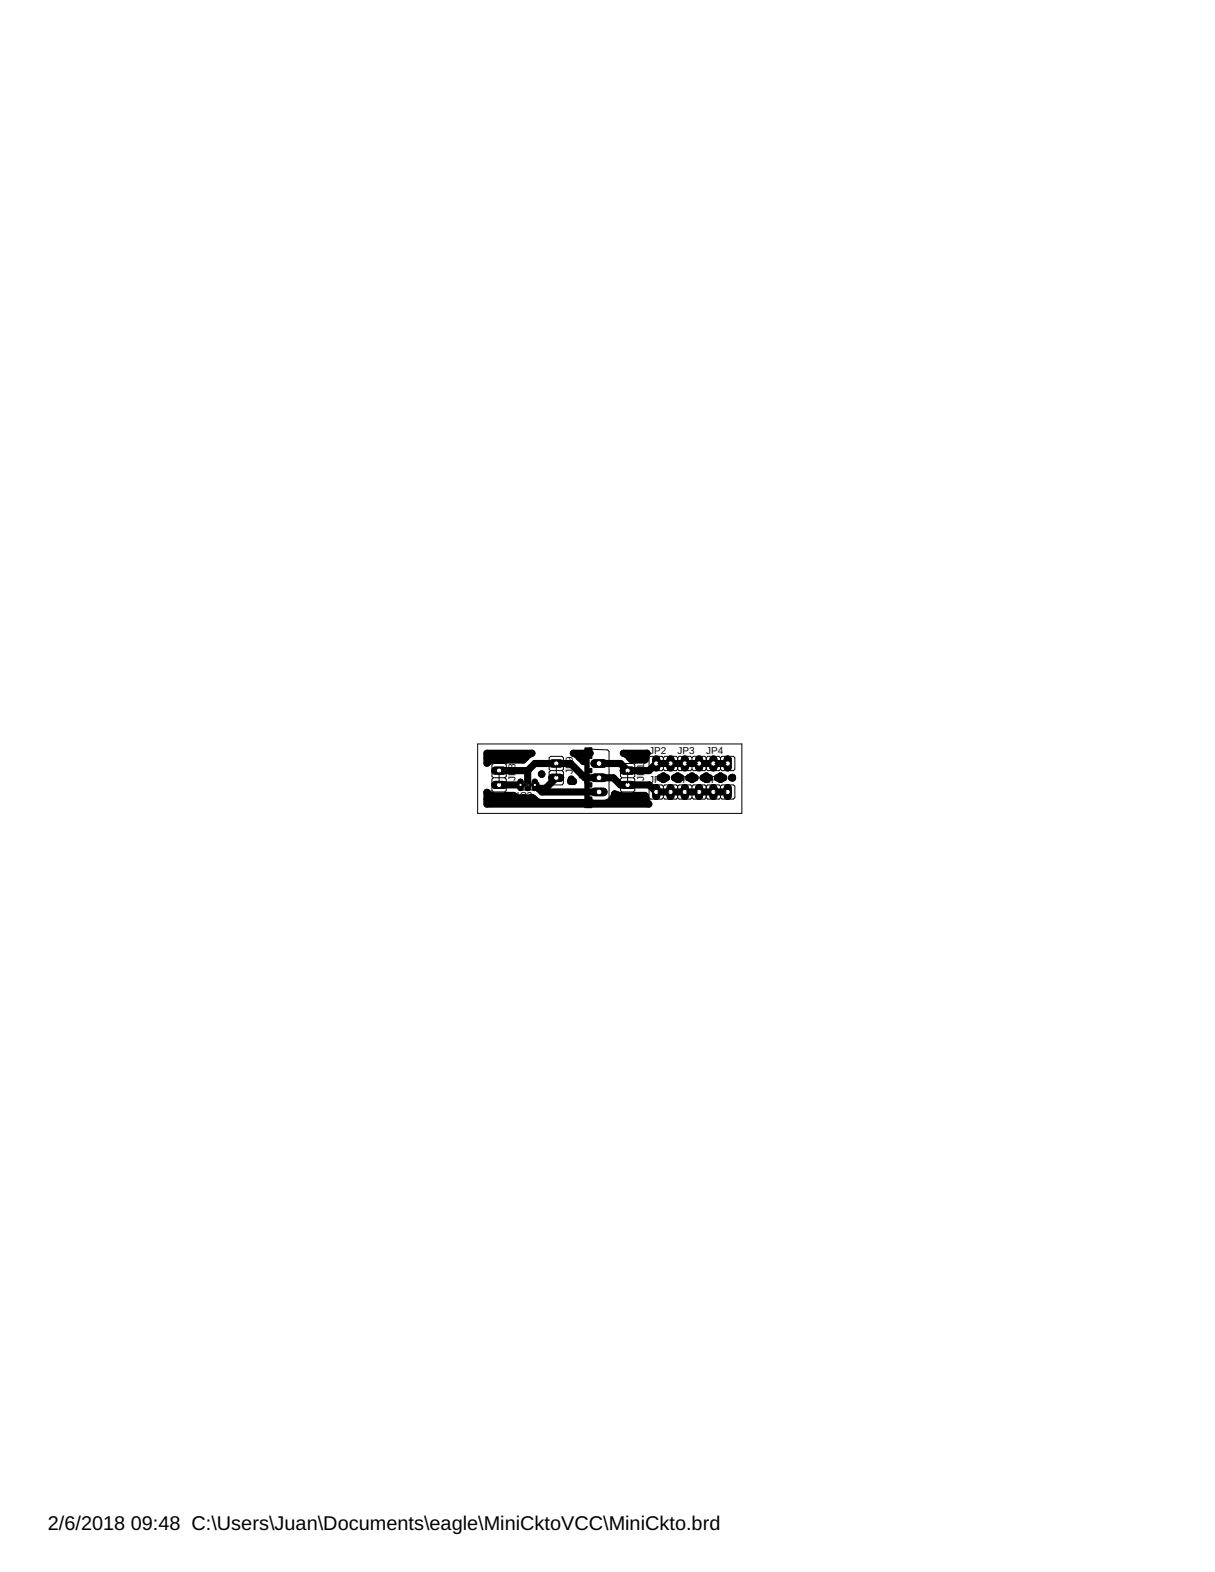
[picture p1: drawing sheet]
<svg xmlns="http://www.w3.org/2000/svg" width="216mm" height="279mm" viewBox="0 0 216 279" stroke-linecap="round" stroke-linejoin="round" font-family="sans-serif">
<g fill="none" stroke="#000" stroke-width="1.3">
<path d="M86.5 133.9h8l-.5 .2-1 1-5.4-.1-.7 .3-.4 .4zM86.5 134.7h6.9M88.7 139.5h3.8M88.7 137h5.1M93.8 137l1.2-1.3h6.4l2.5 2.5h5.1l1.3 1.3h5l1.3 1.3h12.7M93.8 137v2.5M95 139.5l.7 .6M96.2 137.6h.1zM98.8 138.2l-1.9 1.9h-1.2M101.5 138.5l.4 .4h-.5zM101.9 133.9h3a1.79 1.79 0 0 0-1.2 1.5l-1.3-1.3zM103 134.7h.9"/>
<path d="M106.4 135.7h3.9l1.2 1.3h3.8l1.3-1.3h12.7M110.8 133.9h4.2l-.4 1.2-2.4-.1-.9-.9zM111.9 134.7h2.8M115 133.9h.1M117.3 138.2l.6-.3 .5 .3-.5 .4zM117.7 138.4h.4M119.8 138.2l.6-.3 .6 .3-.6 .4zM120.2 138.4h.4M122.4 138.2l.6-.3 .5 .3-.5 .4zM122.8 138.4h.3M124.9 138.2l.6-.3 .6 .3-.6 .4zM125.3 138.4h.4"/>
<path d="M127.5 138.2l.5-.3 .6 .3-.6 .4zM127.8 138.4h.4M130 138.2h.2v.1zM86.5 140.8l.4 .4 .7 .3 3.7-.1a1.68 1.68 0 0 0 1.8 .3l.3 .1 1-.1 .3 .1 .5 .5 .7 .3h9.1l.3 .2h2.3a1.96 1.96 0 0 0 1.6-1.7l1.2 .4 4.2-.1 .4 1.2 .3 .3h-28.8zM86.5 142.1h8.5M86.5 140.9h.1M95.7 140.1l.6 .7h10.1M108.7 142.1h6"/>
</g>
<path d="M110.8 137h1.4" fill="none" stroke="#000" stroke-width="1.4"/>
<circle cx="111.5" cy="137" r=".47" fill="#fff" stroke="#000" stroke-width=".18"/>
<path d="M110.8 139.5h1.4" fill="none" stroke="#000" stroke-width="1.4"/>
<circle cx="111.5" cy="139.5" r=".47" fill="#fff" stroke="#000" stroke-width=".18"/>
<path d="M116.6 135v1.4" fill="none" stroke="#000" stroke-width="1.4"/>
<circle cx="116.6" cy="135.7" r=".47" fill="#fff" stroke="#000" stroke-width=".18"/>
<path d="M119.1 135v1.4" fill="none" stroke="#000" stroke-width="1.4"/>
<circle cx="119.1" cy="135.7" r=".47" fill="#fff" stroke="#000" stroke-width=".18"/>
<path d="M121.7 135v1.4" fill="none" stroke="#000" stroke-width="1.4"/>
<circle cx="121.7" cy="135.7" r=".47" fill="#fff" stroke="#000" stroke-width=".18"/>
<path d="M124.2 135v1.4" fill="none" stroke="#000" stroke-width="1.4"/>
<circle cx="124.2" cy="135.7" r=".47" fill="#fff" stroke="#000" stroke-width=".18"/>
<path d="M126.8 135v1.4" fill="none" stroke="#000" stroke-width="1.4"/>
<circle cx="126.8" cy="135.7" r=".47" fill="#fff" stroke="#000" stroke-width=".18"/>
<path d="M129.3 135v1.4" fill="none" stroke="#000" stroke-width="1.4"/>
<circle cx="129.3" cy="135.7" r=".47" fill="#fff" stroke="#000" stroke-width=".18"/>
<path d="M116.6 140.1v1.4" fill="none" stroke="#000" stroke-width="1.4"/>
<circle cx="116.6" cy="140.8" r=".47" fill="#fff" stroke="#000" stroke-width=".18"/>
<path d="M119.1 140.1v1.4" fill="none" stroke="#000" stroke-width="1.4"/>
<circle cx="119.1" cy="140.8" r=".47" fill="#fff" stroke="#000" stroke-width=".18"/>
<path d="M121.7 140.1v1.4" fill="none" stroke="#000" stroke-width="1.4"/>
<circle cx="121.7" cy="140.8" r=".47" fill="#fff" stroke="#000" stroke-width=".18"/>
<path d="M124.2 140.1v1.4" fill="none" stroke="#000" stroke-width="1.4"/>
<circle cx="124.2" cy="140.8" r=".47" fill="#fff" stroke="#000" stroke-width=".18"/>
<path d="M126.8 140.1v1.4" fill="none" stroke="#000" stroke-width="1.4"/>
<circle cx="126.8" cy="140.8" r=".47" fill="#fff" stroke="#000" stroke-width=".18"/>
<path d="M129.3 140.1v1.4" fill="none" stroke="#000" stroke-width="1.4"/>
<circle cx="129.3" cy="140.8" r=".47" fill="#fff" stroke="#000" stroke-width=".18"/>
<path d="M88 137h1.4" fill="none" stroke="#000" stroke-width="1.4"/>
<circle cx="88.7" cy="137" r=".47" fill="#fff" stroke="#000" stroke-width=".18"/>
<path d="M88 139.5h1.4" fill="none" stroke="#000" stroke-width="1.4"/>
<circle cx="88.7" cy="139.5" r=".47" fill="#fff" stroke="#000" stroke-width=".18"/>
<path d="M105.7 140.8h1.5" fill="none" stroke="#000" stroke-width="1.5"/>
<circle cx="106.4" cy="140.8" r=".51" fill="#fff" stroke="#000" stroke-width=".18"/>
<path d="M105.7 138.2h1.5" fill="none" stroke="#000" stroke-width="1.5"/>
<circle cx="106.4" cy="138.2" r=".51" fill="#fff" stroke="#000" stroke-width=".18"/>
<path d="M105.7 135.7h1.5" fill="none" stroke="#000" stroke-width="1.5"/>
<circle cx="106.4" cy="135.7" r=".51" fill="#fff" stroke="#000" stroke-width=".18"/>
<path d="M92.5 138.9v1.2" fill="none" stroke="#000" stroke-width="1.1"/>
<circle cx="92.5" cy="139.5" r=".3" fill="#fff" stroke="#000" stroke-width=".18"/>
<path d="M93.8 138.9v1.2" fill="none" stroke="#000" stroke-width="1.1"/>
<circle cx="93.8" cy="139.5" r=".3" fill="#fff" stroke="#000" stroke-width=".18"/>
<path d="M95 138.9v1.2" fill="none" stroke="#000" stroke-width="1.1"/>
<circle cx="95" cy="139.5" r=".3" fill="#fff" stroke="#000" stroke-width=".18"/>
<path d="M98.1 135.7h1.4" fill="none" stroke="#000" stroke-width="1.4"/>
<circle cx="98.8" cy="135.7" r=".47" fill="#fff" stroke="#000" stroke-width=".18"/>
<path d="M98.1 138.2h1.4" fill="none" stroke="#000" stroke-width="1.4"/>
<circle cx="98.8" cy="138.2" r=".47" fill="#fff" stroke="#000" stroke-width=".18"/>
<path d="M110.8 137h1.4" fill="none" stroke="#000" stroke-width="1.4"/>
<circle cx="111.5" cy="137" r=".47" fill="#fff" stroke="#000" stroke-width=".18"/>
<path d="M110.8 139.5h1.4" fill="none" stroke="#000" stroke-width="1.4"/>
<circle cx="111.5" cy="139.5" r=".47" fill="#fff" stroke="#000" stroke-width=".18"/>
<path d="M116.6 135v1.4" fill="none" stroke="#000" stroke-width="1.4"/>
<circle cx="116.6" cy="135.7" r=".47" fill="#fff" stroke="#000" stroke-width=".18"/>
<path d="M119.1 135v1.4" fill="none" stroke="#000" stroke-width="1.4"/>
<circle cx="119.1" cy="135.7" r=".47" fill="#fff" stroke="#000" stroke-width=".18"/>
<path d="M121.7 135v1.4" fill="none" stroke="#000" stroke-width="1.4"/>
<circle cx="121.7" cy="135.7" r=".47" fill="#fff" stroke="#000" stroke-width=".18"/>
<path d="M124.2 135v1.4" fill="none" stroke="#000" stroke-width="1.4"/>
<circle cx="124.2" cy="135.7" r=".47" fill="#fff" stroke="#000" stroke-width=".18"/>
<path d="M126.8 135v1.4" fill="none" stroke="#000" stroke-width="1.4"/>
<circle cx="126.8" cy="135.7" r=".47" fill="#fff" stroke="#000" stroke-width=".18"/>
<path d="M129.3 135v1.4" fill="none" stroke="#000" stroke-width="1.4"/>
<circle cx="129.3" cy="135.7" r=".47" fill="#fff" stroke="#000" stroke-width=".18"/>
<path d="M116.6 140.1v1.4" fill="none" stroke="#000" stroke-width="1.4"/>
<circle cx="116.6" cy="140.8" r=".47" fill="#fff" stroke="#000" stroke-width=".18"/>
<path d="M119.1 140.1v1.4" fill="none" stroke="#000" stroke-width="1.4"/>
<circle cx="119.1" cy="140.8" r=".47" fill="#fff" stroke="#000" stroke-width=".18"/>
<path d="M121.7 140.1v1.4" fill="none" stroke="#000" stroke-width="1.4"/>
<circle cx="121.7" cy="140.8" r=".47" fill="#fff" stroke="#000" stroke-width=".18"/>
<path d="M124.2 140.1v1.4" fill="none" stroke="#000" stroke-width="1.4"/>
<circle cx="124.2" cy="140.8" r=".47" fill="#fff" stroke="#000" stroke-width=".18"/>
<path d="M126.8 140.1v1.4" fill="none" stroke="#000" stroke-width="1.4"/>
<circle cx="126.8" cy="140.8" r=".47" fill="#fff" stroke="#000" stroke-width=".18"/>
<path d="M129.3 140.1v1.4" fill="none" stroke="#000" stroke-width="1.4"/>
<circle cx="129.3" cy="140.8" r=".47" fill="#fff" stroke="#000" stroke-width=".18"/>
<path d="M88 137h1.4" fill="none" stroke="#000" stroke-width="1.4"/>
<circle cx="88.7" cy="137" r=".47" fill="#fff" stroke="#000" stroke-width=".18"/>
<path d="M88 139.5h1.4" fill="none" stroke="#000" stroke-width="1.4"/>
<circle cx="88.7" cy="139.5" r=".47" fill="#fff" stroke="#000" stroke-width=".18"/>
<path d="M105.7 140.8h1.5" fill="none" stroke="#000" stroke-width="1.5"/>
<circle cx="106.4" cy="140.8" r=".51" fill="#fff" stroke="#000" stroke-width=".18"/>
<path d="M105.7 138.2h1.5" fill="none" stroke="#000" stroke-width="1.5"/>
<circle cx="106.4" cy="138.2" r=".51" fill="#fff" stroke="#000" stroke-width=".18"/>
<path d="M105.7 135.7h1.5" fill="none" stroke="#000" stroke-width="1.5"/>
<circle cx="106.4" cy="135.7" r=".51" fill="#fff" stroke="#000" stroke-width=".18"/>
<path d="M92.5 138.9v1.2" fill="none" stroke="#000" stroke-width="1.1"/>
<circle cx="92.5" cy="139.5" r=".3" fill="#fff" stroke="#000" stroke-width=".18"/>
<path d="M93.8 138.9v1.2" fill="none" stroke="#000" stroke-width="1.1"/>
<circle cx="93.8" cy="139.5" r=".3" fill="#fff" stroke="#000" stroke-width=".18"/>
<path d="M95 138.9v1.2" fill="none" stroke="#000" stroke-width="1.1"/>
<circle cx="95" cy="139.5" r=".3" fill="#fff" stroke="#000" stroke-width=".18"/>
<path d="M98.1 135.7h1.4" fill="none" stroke="#000" stroke-width="1.4"/>
<circle cx="98.8" cy="135.7" r=".47" fill="#fff" stroke="#000" stroke-width=".18"/>
<path d="M98.1 138.2h1.4" fill="none" stroke="#000" stroke-width="1.4"/>
<circle cx="98.8" cy="138.2" r=".47" fill="#fff" stroke="#000" stroke-width=".18"/>
<g fill="none" stroke="#000" stroke-width=".18">
<path d="M84.9 132.2h46.9v12.4h-46.9zM87.7 138.2l-.3 .3v2l.3 .3h2l.3-.3v-2l-.3-.3M87.7 138.2l-.3-.2v-2l.3-.3h2l.3 .3v2l-.3 .2M87.7 138.2h2M88.7 137.2v2.1M92.8 139.5h2M93.8 138.5v2M97.8 137h2.1M97.8 137l-.2-.3v-2l.2-.3h2.1l.2 .3v2l-.2 .3M97.8 137l-.2 .2v2.1l.2 .2h2.1l.2-.2v-2.1l-.2-.2M98.8 136v2M102.9 138.2h2"/>
<path d="M103.9 137.2v2.1M105.1 133.2l2.9 .1 .2 .2v9.4l-.2 .3-2.9 .1M110.5 138.2l-.2 .3v2l.2 .3h2l.3-.3v-2l-.3-.3M110.5 138.2l-.2-.2v-2l.2-.3h2l.3 .3v2l-.3 .2M110.5 138.2h2M111.5 137.2v2.1M116.9 135.7h2M117.9 134.7l.2-.3h2.1l.2 .3M117.9 134.7l-.3-.3h-2l-.3 .3v2l.3 .3h2l.3-.3M117.9 136.7l.2 .3h2.1l.2-.3M117.9 139.7l-.3-.2h-2l-.3 .2v2.1l.3 .2h2l.3-.2M117.9 139.7l.2-.2h2.1l.2 .2"/>
<path d="M117.9 134.7v2M117.9 139.7v2.1M120.4 136.7l.3 .3h2l.3-.3M120.4 134.7v2M120.4 139.7v2.1M120.4 134.7l.3-.3h2l.3 .3M120.4 139.7l.3-.2h2l.3 .2M121.9 135.7h2.1M123 136.7l.2 .3h2l.3-.3M123 134.7l.2-.3h2l.3 .3M123 139.7l.2-.2h2l.3 .2M123 134.7v2"/>
<path d="M123 139.7v2.1M125.5 136.7l.3 .3h2l.2-.3M125.5 134.7l.3-.3h2l.2 .3M125.5 134.7v2M125.5 139.7v2.1M125.5 139.7l.3-.2h2l.2 .2M127 135.7h2.1M128 134.7l.3-.3h2l.3 .3v2l-.3 .3h-2l-.3-.3M128 139.7l.3-.2h2l.3 .2v2.1l-.3 .2h-2l-.3-.2M128 134.7v2M128 139.7v2.1M116.9 140.8h2"/>
<path d="M117.9 141.8l.2 .2h2.1l.2-.2M120.4 141.8l.3 .2h2l.3-.2M121.9 140.8h2.1M123 141.8l.2 .2h2l.3-.2M125.5 141.8l.3 .2h2l.2-.2M127 140.8h2.1"/>
</g>
<path d="M107.4 142.6a.32 .32 0 0 1 .5-.1 .32 .32 0 0 1-.2 .5 .32 .32 0 0 1-.4-.3l.2-.1a.19 .19 0 0 1 .2 0 .19 .19 0 0 1 .1 .2 .19 .19 0 0 1-.3 .1l-.2-.2z" fill-rule="evenodd" fill="#000" stroke="#000" stroke-width=".18"/>
<path d="M103.9 132.9h.8v10.7h-.8zM104.7 139.1h.5v.8h-.5zM104.7 136.6h.5v.8h-.5zM104.7 132.9h.5v1.9h-.5zM104.7 141.6h.5v2h-.5z" fill="#000" stroke="#000" stroke-width=".18"/>
<path d="M91.8 139.1v.5M95.7 139.1v.5M92.6 140.4h2.3" fill="none" stroke="#000" stroke-width=".21"/>
<g font-size="3.5">
<text x="8.5" y="272">2/6/2018</text>
<text x="23.2" y="272">09:48 C:\Users\Juan\Documents\eagle\MiniCktoVCC\MiniCkto.brd</text>
</g>
<g font-size="1.8">
<text x="91.6" y="136.7" transform="rotate(-90 91.6 136.7)">8</text>
<text x="101.8" y="137.5" transform="rotate(-90 101.8 137.5)">JP9</text>
<text x="114.5" y="136.7" transform="rotate(-90 114.5 136.7)">1</text>
<text x="115.3" y="134">JP2</text>
<text x="120.4" y="134">JP3</text>
<text x="125.5" y="134">JP4</text>
<text x="91.6" y="138.8" transform="rotate(-90 91.6 138.8)">JP</text>
<text x="91.9" y="142">IC2</text>
<text x="110" y="142.8" transform="rotate(-90 110 142.8)">C1</text>
<text x="114.5" y="138.8" transform="rotate(-90 114.5 138.8)">JP</text>
<text x="115.3" y="139.1">JP5</text>
<text x="120.4" y="139.1">JP6</text>
<text x="125.5" y="139.1">JP7</text>
</g>
</svg>
